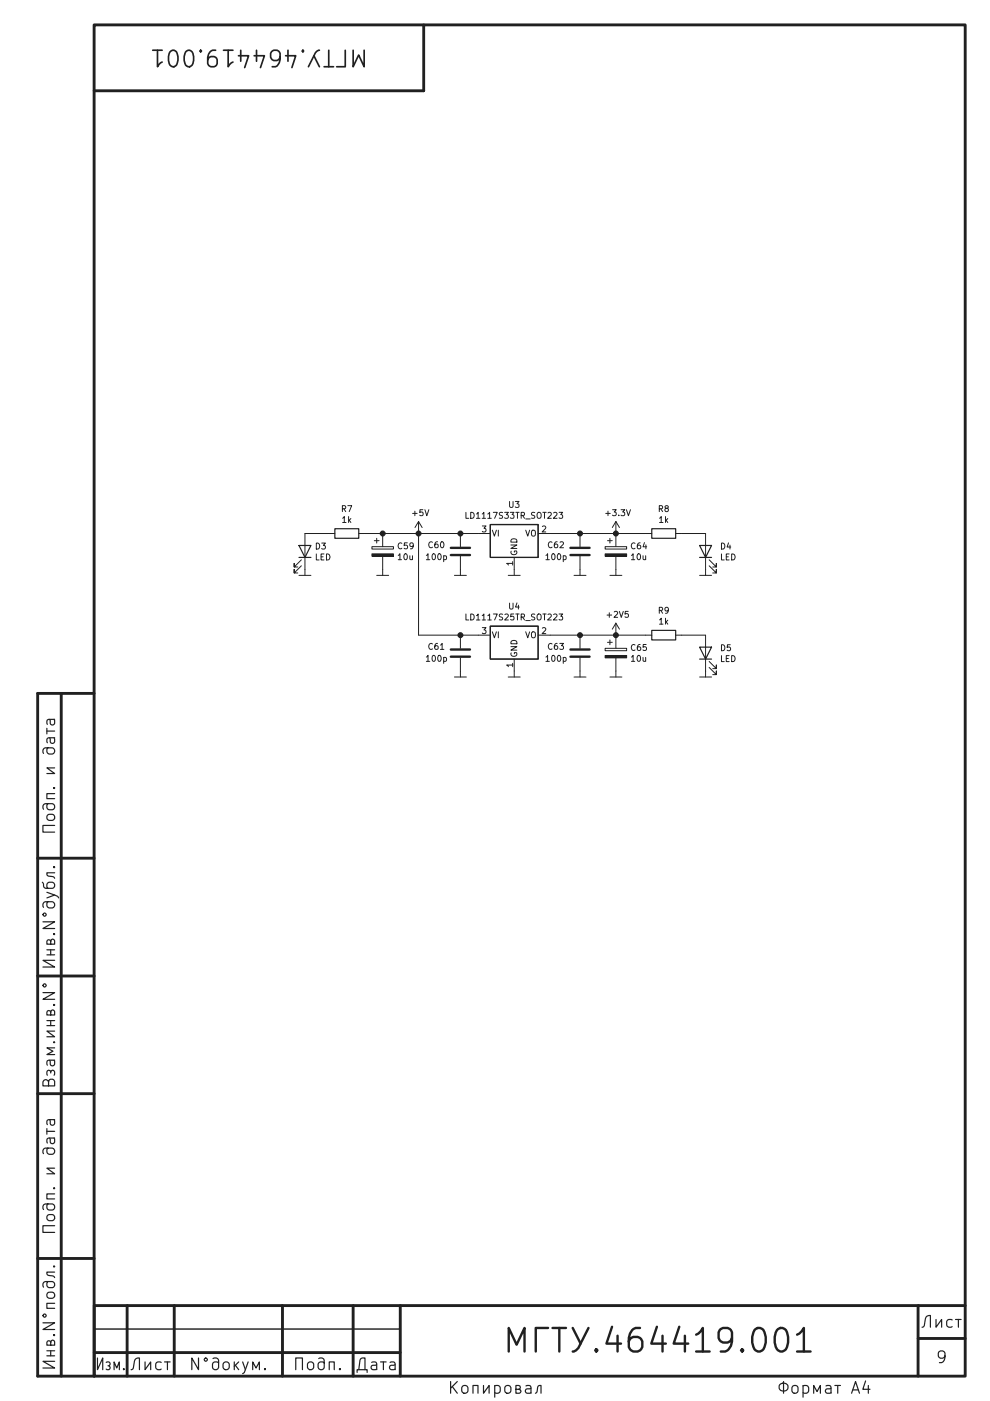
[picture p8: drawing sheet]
EESchema Schematic File Version 4
EELAYER 30 0
EELAYER END
$Descr A4 8268 11693 portrait
encoding utf-8
Sheet 9 18
Title "РЧ Модуль\\nСхема принципиальная"
Date "2020-12-21"
Rev ""
Comp "МГТУ им. Н.Э. Баумана"
Comment1 "МГТУ.464419.001"
Comment2 "Белкин М.А."
Comment3 "Каранкевич А.А."
Comment4 ""
$EndDescr
$Comp
L Regulator_Linear:LD1117S33TR_SOT223 U3
U 1 1
P 4300 4450
F 0 "U3" H 4300 4692 50  0000 C CNN
F 1 "LD1117S33TR_SOT223" H 4300 4601 50  0000 C CNN
F 2 "Package_TO_SOT_SMD:SOT-223-3_TabPin2" H 4300 4650 50  0001 C CNN
F 3 "http://www.st.com/st-web-ui/static/active/en/resource/technical/document/datasheet/CD00000544.pdf" H 4400 4200 50  0001 C CNN
	1    4300 4450
	1    0    0    -1  
$EndComp
$Comp
L Regulator_Linear:LD1117S25TR_SOT223 U4
U 1 1
P 4300 5300
F 0 "U4" H 4300 5542 50  0000 C CNN
F 1 "LD1117S25TR_SOT223" H 4300 5451 50  0000 C CNN
F 2 "Package_TO_SOT_SMD:SOT-223-3_TabPin2" H 4300 5500 50  0001 C CNN
F 3 "http://www.st.com/st-web-ui/static/active/en/resource/technical/document/datasheet/CD00000544.pdf" H 4400 5050 50  0001 C CNN
	1    4300 5300
	1    0    0    -1  
$EndComp
$Comp
L power:Earth #PWR?
U 1 1
P 3200 4750
AR Path="/5FB97B8D" Ref="#PWR?"  Part="1" 
AR Path="/5FCE96D4/5FB97B8D" Ref="#PWR073"  Part="1" 
F 0 "#PWR073" H 3200 4500 50  0001 C CNN
F 1 "Earth" H 3200 4600 50  0001 C CNN
F 2 "" H 3200 4750 50  0001 C CNN
F 3 "~" H 3200 4750 50  0001 C CNN
	1    3200 4750
	1    0    0    -1  
$EndComp
$Comp
L power:Earth #PWR?
U 1 1
P 4300 4750
AR Path="/5FB986EB" Ref="#PWR?"  Part="1" 
AR Path="/5FCE96D4/5FB986EB" Ref="#PWR077"  Part="1" 
F 0 "#PWR077" H 4300 4500 50  0001 C CNN
F 1 "Earth" H 4300 4600 50  0001 C CNN
F 2 "" H 4300 4750 50  0001 C CNN
F 3 "~" H 4300 4750 50  0001 C CNN
	1    4300 4750
	1    0    0    -1  
$EndComp
$Comp
L power:Earth #PWR?
U 1 1
P 4300 5600
AR Path="/5FB98ABD" Ref="#PWR?"  Part="1" 
AR Path="/5FCE96D4/5FB98ABD" Ref="#PWR078"  Part="1" 
F 0 "#PWR078" H 4300 5350 50  0001 C CNN
F 1 "Earth" H 4300 5450 50  0001 C CNN
F 2 "" H 4300 5600 50  0001 C CNN
F 3 "~" H 4300 5600 50  0001 C CNN
	1    4300 5600
	1    0    0    -1  
$EndComp
$Comp
L Device:C C?
U 1 1
P 3850 4600
AR Path="/5FD13150/5FB9952D" Ref="C?"  Part="1" 
AR Path="/5FB9952D" Ref="C?"  Part="1" 
AR Path="/5FCE96D4/5FB9952D" Ref="C60"  Part="1" 
F 0 "C60" H 4050 4550 50  0000 C CNN
F 1 "100p" H 4050 4650 50  0000 C CNN
F 2 "Capacitor_SMD:C_0805_2012Metric_Pad1.18x1.45mm_HandSolder" H 3888 4450 50  0001 C CNN
F 3 "https://new.procontact74.ru/01-elektronnyie-komponentyi-/41-kondensatory/416-smd/100-pf-41622" H 3850 4600 50  0001 C CNN
	1    3850 4600
	-1   0    0    1   
$EndComp
$Comp
L Device:C C?
U 1 1
P 3850 5450
AR Path="/5FD13150/5FB99A3F" Ref="C?"  Part="1" 
AR Path="/5FB99A3F" Ref="C?"  Part="1" 
AR Path="/5FCE96D4/5FB99A3F" Ref="C61"  Part="1" 
F 0 "C61" H 4050 5400 50  0000 C CNN
F 1 "100p" H 4050 5500 50  0000 C CNN
F 2 "Capacitor_SMD:C_0805_2012Metric_Pad1.18x1.45mm_HandSolder" H 3888 5300 50  0001 C CNN
F 3 "https://new.procontact74.ru/01-elektronnyie-komponentyi-/41-kondensatory/416-smd/100-pf-41622" H 3850 5450 50  0001 C CNN
	1    3850 5450
	-1   0    0    1   
$EndComp
$Comp
L Device:C C?
U 1 1
P 4850 5450
AR Path="/5FD13150/5FB99DB8" Ref="C?"  Part="1" 
AR Path="/5FB99DB8" Ref="C?"  Part="1" 
AR Path="/5FCE96D4/5FB99DB8" Ref="C63"  Part="1" 
F 0 "C63" H 5050 5400 50  0000 C CNN
F 1 "100p" H 5050 5500 50  0000 C CNN
F 2 "Capacitor_SMD:C_0805_2012Metric_Pad1.18x1.45mm_HandSolder" H 4888 5300 50  0001 C CNN
F 3 "https://new.procontact74.ru/01-elektronnyie-komponentyi-/41-kondensatory/416-smd/100-pf-41622" H 4850 5450 50  0001 C CNN
	1    4850 5450
	-1   0    0    1   
$EndComp
$Comp
L Device:CP C64
U 1 1
P 5150 4600
F 0 "C64" H 5268 4646 50  0000 L CNN
F 1 "10u" H 5268 4555 50  0000 L CNN
F 2 "Capacitor_SMD:CP_Elec_4x5.4" H 5188 4450 50  0001 C CNN
F 3 "~" H 5150 4600 50  0001 C CNN
	1    5150 4600
	1    0    0    -1  
$EndComp
$Comp
L Device:CP C65
U 1 1
P 5150 5450
F 0 "C65" H 5268 5496 50  0000 L CNN
F 1 "10u" H 5268 5405 50  0000 L CNN
F 2 "Capacitor_SMD:CP_Elec_4x5.4" H 5188 5300 50  0001 C CNN
F 3 "~" H 5150 5450 50  0001 C CNN
	1    5150 5450
	1    0    0    -1  
$EndComp
$Comp
L Device:C C?
U 1 1
P 4850 4600
AR Path="/5FD13150/5FB9A0BA" Ref="C?"  Part="1" 
AR Path="/5FB9A0BA" Ref="C?"  Part="1" 
AR Path="/5FCE96D4/5FB9A0BA" Ref="C62"  Part="1" 
F 0 "C62" H 5050 4550 50  0000 C CNN
F 1 "100p" H 5050 4650 50  0000 C CNN
F 2 "Capacitor_SMD:C_0805_2012Metric_Pad1.18x1.45mm_HandSolder" H 4888 4450 50  0001 C CNN
F 3 "https://new.procontact74.ru/01-elektronnyie-komponentyi-/41-kondensatory/416-smd/100-pf-41622" H 4850 4600 50  0001 C CNN
	1    4850 4600
	-1   0    0    1   
$EndComp
Wire Wire Line
	4600 4450 4850 4450
Wire Wire Line
	5150 4450 4850 4450
Connection ~ 4850 4450
Wire Wire Line
	4000 4450 3850 4450
Wire Wire Line
	4000 5300 3850 5300
Wire Wire Line
	4600 5300 4850 5300
Wire Wire Line
	4850 5300 5150 5300
Connection ~ 4850 5300
$Comp
L Device:CP C59
U 1 1
P 3200 4600
F 0 "C59" H 3318 4646 50  0000 L CNN
F 1 "10u" H 3318 4555 50  0000 L CNN
F 2 "Capacitor_SMD:CP_Elec_4x5.4" H 3238 4450 50  0001 C CNN
F 3 "~" H 3200 4600 50  0001 C CNN
	1    3200 4600
	1    0    0    -1  
$EndComp
$Comp
L power:Earth #PWR?
U 1 1
P 3850 4750
AR Path="/5FB9FFB8" Ref="#PWR?"  Part="1" 
AR Path="/5FCE96D4/5FB9FFB8" Ref="#PWR075"  Part="1" 
F 0 "#PWR075" H 3850 4500 50  0001 C CNN
F 1 "Earth" H 3850 4600 50  0001 C CNN
F 2 "" H 3850 4750 50  0001 C CNN
F 3 "~" H 3850 4750 50  0001 C CNN
	1    3850 4750
	1    0    0    -1  
$EndComp
$Comp
L power:Earth #PWR?
U 1 1
P 4850 4750
AR Path="/5FBA0048" Ref="#PWR?"  Part="1" 
AR Path="/5FCE96D4/5FBA0048" Ref="#PWR079"  Part="1" 
F 0 "#PWR079" H 4850 4500 50  0001 C CNN
F 1 "Earth" H 4850 4600 50  0001 C CNN
F 2 "" H 4850 4750 50  0001 C CNN
F 3 "~" H 4850 4750 50  0001 C CNN
	1    4850 4750
	1    0    0    -1  
$EndComp
$Comp
L power:Earth #PWR?
U 1 1
P 5150 4750
AR Path="/5FBA00D8" Ref="#PWR?"  Part="1" 
AR Path="/5FCE96D4/5FBA00D8" Ref="#PWR082"  Part="1" 
F 0 "#PWR082" H 5150 4500 50  0001 C CNN
F 1 "Earth" H 5150 4600 50  0001 C CNN
F 2 "" H 5150 4750 50  0001 C CNN
F 3 "~" H 5150 4750 50  0001 C CNN
	1    5150 4750
	1    0    0    -1  
$EndComp
$Comp
L power:Earth #PWR?
U 1 1
P 5150 5600
AR Path="/5FBA016C" Ref="#PWR?"  Part="1" 
AR Path="/5FCE96D4/5FBA016C" Ref="#PWR084"  Part="1" 
F 0 "#PWR084" H 5150 5350 50  0001 C CNN
F 1 "Earth" H 5150 5450 50  0001 C CNN
F 2 "" H 5150 5600 50  0001 C CNN
F 3 "~" H 5150 5600 50  0001 C CNN
	1    5150 5600
	1    0    0    -1  
$EndComp
$Comp
L power:Earth #PWR?
U 1 1
P 4850 5600
AR Path="/5FBA02D0" Ref="#PWR?"  Part="1" 
AR Path="/5FCE96D4/5FBA02D0" Ref="#PWR080"  Part="1" 
F 0 "#PWR080" H 4850 5350 50  0001 C CNN
F 1 "Earth" H 4850 5450 50  0001 C CNN
F 2 "" H 4850 5600 50  0001 C CNN
F 3 "~" H 4850 5600 50  0001 C CNN
	1    4850 5600
	1    0    0    -1  
$EndComp
$Comp
L power:Earth #PWR?
U 1 1
P 3850 5600
AR Path="/5FBA0360" Ref="#PWR?"  Part="1" 
AR Path="/5FCE96D4/5FBA0360" Ref="#PWR076"  Part="1" 
F 0 "#PWR076" H 3850 5350 50  0001 C CNN
F 1 "Earth" H 3850 5450 50  0001 C CNN
F 2 "" H 3850 5600 50  0001 C CNN
F 3 "~" H 3850 5600 50  0001 C CNN
	1    3850 5600
	1    0    0    -1  
$EndComp
$Comp
L Device:R R8
U 1 1
P 5550 4450
F 0 "R8" V 5343 4450 50  0000 C CNN
F 1 "1k" V 5434 4450 50  0000 C CNN
F 2 "Resistor_SMD:R_0805_2012Metric_Pad1.20x1.40mm_HandSolder" V 5480 4450 50  0001 C CNN
F 3 "~" H 5550 4450 50  0001 C CNN
	1    5550 4450
	0    1    1    0   
$EndComp
$Comp
L Device:R R9
U 1 1
P 5550 5300
F 0 "R9" V 5343 5300 50  0000 C CNN
F 1 "1k" V 5434 5300 50  0000 C CNN
F 2 "Resistor_SMD:R_0805_2012Metric_Pad1.20x1.40mm_HandSolder" V 5480 5300 50  0001 C CNN
F 3 "~" H 5550 5300 50  0001 C CNN
	1    5550 5300
	0    1    1    0   
$EndComp
Wire Wire Line
	5150 4450 5400 4450
Connection ~ 5150 4450
Wire Wire Line
	5150 5300 5400 5300
Connection ~ 5150 5300
$Comp
L Device:LED D4
U 1 1
P 5900 4600
F 0 "D4" V 5939 4482 50  0000 R CNN
F 1 "LED" V 5848 4482 50  0000 R CNN
F 2 "Diode_SMD:D_1206_3216Metric_Pad1.42x1.75mm_HandSolder" H 5900 4600 50  0001 C CNN
F 3 "~" H 5900 4600 50  0001 C CNN
	1    5900 4600
	0    -1   -1   0   
$EndComp
$Comp
L Device:LED D5
U 1 1
P 5900 5450
F 0 "D5" V 5939 5332 50  0000 R CNN
F 1 "LED" V 5848 5332 50  0000 R CNN
F 2 "Diode_SMD:D_1206_3216Metric_Pad1.42x1.75mm_HandSolder" H 5900 5450 50  0001 C CNN
F 3 "~" H 5900 5450 50  0001 C CNN
	1    5900 5450
	0    -1   -1   0   
$EndComp
Wire Wire Line
	5700 4450 5900 4450
Wire Wire Line
	5700 5300 5900 5300
Wire Wire Line
	3850 4450 3500 4450
Connection ~ 3850 4450
Wire Wire Line
	3850 5300 3500 5300
Wire Wire Line
	3500 5300 3500 4450
Connection ~ 3850 5300
Connection ~ 3500 4450
Wire Wire Line
	3500 4450 3200 4450
$Comp
L power:Earth #PWR?
U 1 1
P 5900 5600
AR Path="/5FBA48DE" Ref="#PWR?"  Part="1" 
AR Path="/5FCE96D4/5FBA48DE" Ref="#PWR086"  Part="1" 
F 0 "#PWR086" H 5900 5350 50  0001 C CNN
F 1 "Earth" H 5900 5450 50  0001 C CNN
F 2 "" H 5900 5600 50  0001 C CNN
F 3 "~" H 5900 5600 50  0001 C CNN
	1    5900 5600
	1    0    0    -1  
$EndComp
$Comp
L power:Earth #PWR?
U 1 1
P 5900 4750
AR Path="/5FBA4D91" Ref="#PWR?"  Part="1" 
AR Path="/5FCE96D4/5FBA4D91" Ref="#PWR085"  Part="1" 
F 0 "#PWR085" H 5900 4500 50  0001 C CNN
F 1 "Earth" H 5900 4600 50  0001 C CNN
F 2 "" H 5900 4750 50  0001 C CNN
F 3 "~" H 5900 4750 50  0001 C CNN
	1    5900 4750
	1    0    0    -1  
$EndComp
$Comp
L Device:R R7
U 1 1
P 2900 4450
F 0 "R7" V 2693 4450 50  0000 C CNN
F 1 "1k" V 2784 4450 50  0000 C CNN
F 2 "Resistor_SMD:R_0805_2012Metric_Pad1.20x1.40mm_HandSolder" V 2830 4450 50  0001 C CNN
F 3 "~" H 2900 4450 50  0001 C CNN
	1    2900 4450
	0    -1   1    0   
$EndComp
$Comp
L Device:LED D3
U 1 1
P 2550 4600
F 0 "D3" V 2589 4680 50  0000 L CNN
F 1 "LED" V 2498 4680 50  0000 L CNN
F 2 "Diode_SMD:D_1206_3216Metric_Pad1.42x1.75mm_HandSolder" H 2550 4600 50  0001 C CNN
F 3 "~" H 2550 4600 50  0001 C CNN
	1    2550 4600
	0    1    -1   0   
$EndComp
Wire Wire Line
	2750 4450 2550 4450
$Comp
L power:Earth #PWR?
U 1 1
P 2550 4750
AR Path="/5FBA7BFB" Ref="#PWR?"  Part="1" 
AR Path="/5FCE96D4/5FBA7BFB" Ref="#PWR072"  Part="1" 
F 0 "#PWR072" H 2550 4500 50  0001 C CNN
F 1 "Earth" H 2550 4600 50  0001 C CNN
F 2 "" H 2550 4750 50  0001 C CNN
F 3 "~" H 2550 4750 50  0001 C CNN
	1    2550 4750
	-1   0    0    -1  
$EndComp
Wire Wire Line
	3200 4450 3050 4450
Connection ~ 3200 4450
$Comp
L power:+5V #PWR074
U 1 1
P 3500 4450
F 0 "#PWR074" H 3500 4300 50  0001 C CNN
F 1 "+5V" H 3515 4623 50  0000 C CNN
F 2 "" H 3500 4450 50  0001 C CNN
F 3 "" H 3500 4450 50  0001 C CNN
	1    3500 4450
	1    0    0    -1  
$EndComp
$Comp
L power:+3.3V #PWR081
U 1 1
P 5150 4450
F 0 "#PWR081" H 5150 4300 50  0001 C CNN
F 1 "+3.3V" H 5165 4623 50  0000 C CNN
F 2 "" H 5150 4450 50  0001 C CNN
F 3 "" H 5150 4450 50  0001 C CNN
	1    5150 4450
	1    0    0    -1  
$EndComp
$Comp
L power:+2V5 #PWR083
U 1 1
P 5150 5300
F 0 "#PWR083" H 5150 5150 50  0001 C CNN
F 1 "+2V5" H 5165 5473 50  0000 C CNN
F 2 "" H 5150 5300 50  0001 C CNN
F 3 "" H 5150 5300 50  0001 C CNN
	1    5150 5300
	1    0    0    -1  
$EndComp
$EndSCHEMATC
